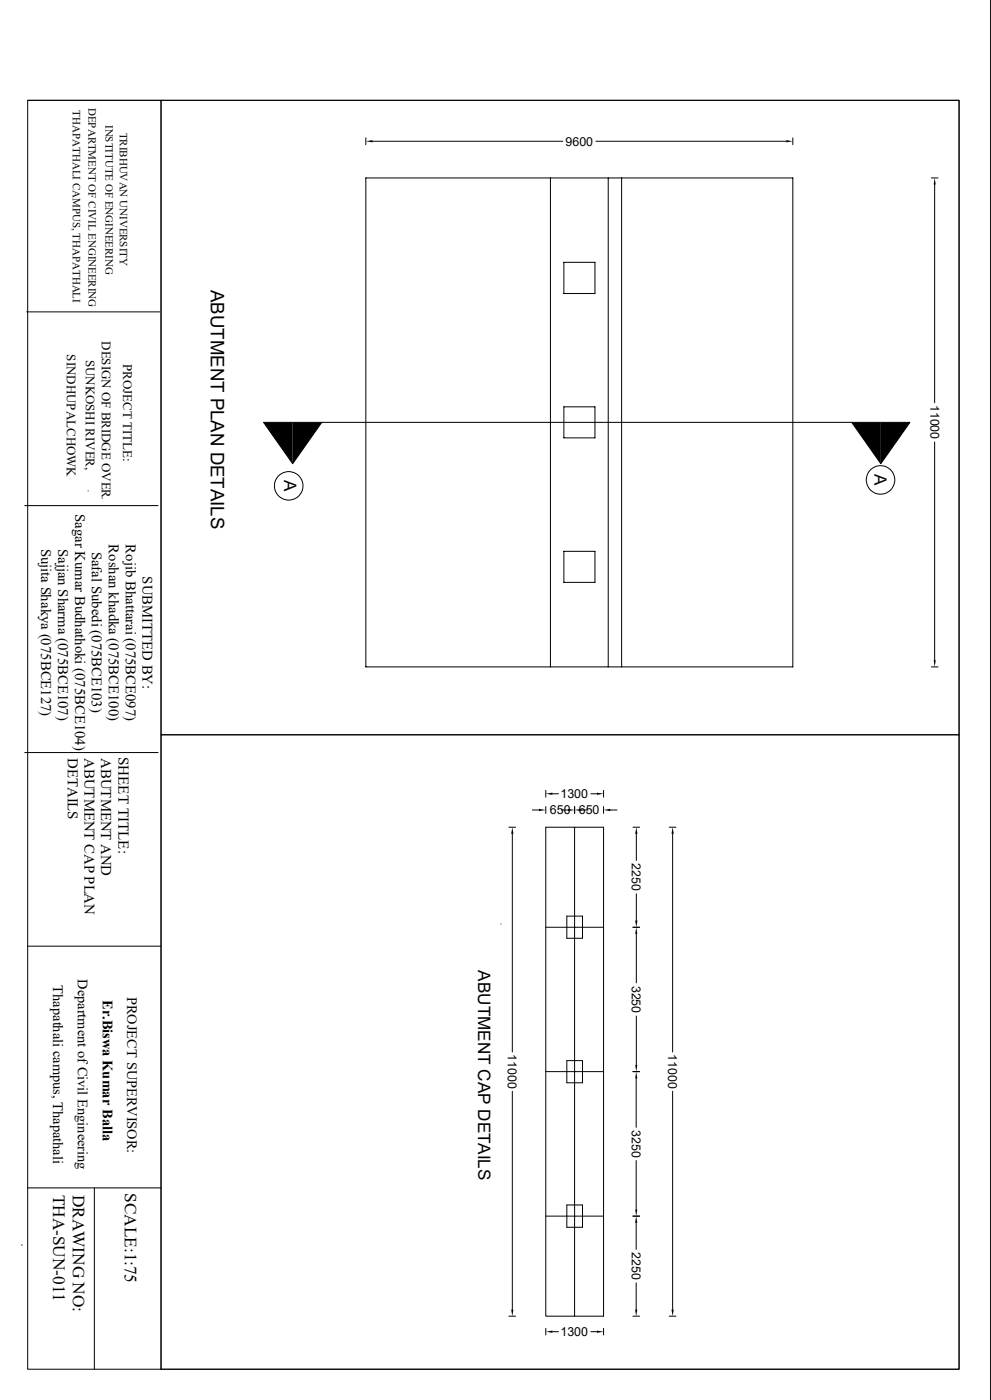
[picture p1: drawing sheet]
<svg xmlns="http://www.w3.org/2000/svg" width="297mm" height="420mm" viewBox="0 0 297 420" stroke-linecap="round" stroke-linejoin="round" font-family="sans-serif">
<g fill="none" stroke="#000" stroke-width=".3">
<path d="M296.9 0v419.9M8.3 30.1h279.1v380.7h-279.1zM8.3 30.1h40v380.7M48.3 30.1h239.1v190.3h-239.1zM109.6 53.4h128v146.7h-128zM109.6 41.4v2M111.6 42.4h57.1M165 53.4v146.7M178.6 42.4h57M182.3 53.4v146.7M186.3 53.4v146.7M237.6 41.4v2"/>
<path d="M279.1 53.4h2M280.1 55.4v65.4M169 78.7h9.3v9.4h-9.3zM8 93.6h40M96.4 126.7l-8.7 12.4-8.7-12.4h176.3M169 122h9.3v9.4h-9.3zM255.3 126.7h17.4l-8.7 12.4zM280.1 132.6v65.4M7.4 151.7h40M26.4 147.2h.1M26.4 147.2v.1M26.4 147.3h.1"/>
<path d="M30.6 149.4v.1M30.6 149.5h.1M169 165.4h9.3v9.3h-9.3zM279.1 200.1h2M7.4 225.8h40M48.3 220.4h239.1v190.4h-239.1zM163.6 237.1v2M165.6 238.1h1.8M177.1 238.1h1.8M180.9 237.1v2M152.5 248.2h2M153.5 250.1v65.5"/>
<path d="M159.6 243h1.9M163.6 248.2h17.3v146.6h-17.3zM163.6 242v2M168.2 243h2M172.2 242v2M172.2 248.2v146.6M174.2 243h2M180.9 242v2M182.9 243h2M189.7 248.2h2M190.7 250.1v8M200.6 248.2h2"/>
<path d="M201.6 250.1v65.5M150.2 277.2h.1M163.6 278.2h17.3M169.9 274.8h4.7v6.7h-4.7zM189.7 278.2h2M190.7 268.1v8M8.3 283.8h40M190.7 280.2v14.7M169.9 318.2h4.7v6.6h-4.7zM190.7 304.8v14.7M153.5 327.4v65.5M163.6 321.5h17.3"/>
<path d="M189.7 321.5h2M190.7 323.5v14.7M201.6 327.4v65.5M8.3 356.4h40M28.3 356.4v54.4M190.7 348.1v14.7M6.6 373.5h.1M163.6 364.8h17.3M169.9 361.5h4.7v6.7h-4.7zM189.7 364.8h2M190.7 366.8v8M152.5 394.8h2"/>
<path d="M163.6 398.5v2M165.6 399.5h1.8M177.1 399.5h1.8M180.9 398.5v2M189.7 394.8h2M190.7 384.9v8M200.6 394.8h2"/>
<circle cx="86.5" cy="145.8" r="4.3"/>
<circle cx="263.9" cy="144" r="4.3"/>
</g>
<g fill="#000">
<path d="M109.6 42.4l2-.4v.7zM235.6 42l2 .4-2 .3zM280.1 53.4l.4 2h-.7zM79 126.7h8.7v12.4zM87.7 126.7h8.7l-8.7 12.4zM255.3 126.7h8.7v12.4zM264 126.7h8.7l-8.7 12.4zM279.8 198h.7l-.4 2.1zM163.6 238.1l2-.3v.7zM178.9 237.8l2 .3-2 .4zM153.5 248.2l.4 1.9h-.7zM161.5 242.7l2.1 .3-2.1 .3z"/>
<path d="M170.2 242.7l2 .3-2 .3zM172.2 243l2-.3v.6zM180.9 243l2-.3v.6zM190.7 248.2l.4 1.9h-.7zM201.6 248.2l.3 1.9h-.6zM190.4 276.1h.7l-.4 2.1zM190.7 278.2l.3 2h-.6zM190.4 319.5h.6l-.3 2zM190.7 321.5l.3 2h-.6zM190.4 362.8h.6l-.3 2zM190.7 364.8l.3 2h-.7zM153.2 392.9h.7l-.4 1.9z"/>
<path d="M163.6 399.5l2-.3v.6zM178.9 399.2l2 .3-2 .3zM190.3 392.9h.7l-.3 1.9zM201.3 392.9h.6l-.3 1.9z"/>
</g>
<text font-size="5.6" x="63.2" y="87" transform="rotate(90 63.2 87)">ABUTMENT PLAN DETAILS</text>
<g font-size="5.2">
<text x="16" y="358.4" transform="rotate(90 16 358.4)">THA-SUN-011</text>
<text x="21.8" y="358.4" transform="rotate(90 21.8 358.4)">DRAWING NO:</text>
<text x="37.4" y="357.9" transform="rotate(90 37.4 357.9)">SCALE:1:75</text>
</g>
<g font-size="5.1">
<text x="85.2" y="143.9" transform="rotate(90 85.2 143.9)">A</text>
<text x="262.1" y="142.3" transform="rotate(90 262.1 142.3)">A</text>
<text x="143.3" y="291.1" transform="rotate(90 143.3 291.1)">ABUTMENT CAP DETAILS</text>
</g>
<text font-size="4.5" x="35.6" y="227" transform="rotate(90 35.6 227)">SHEET TITLE:</text>
<g font-size="4.4">
<text x="22.5" y="154.2" transform="rotate(90 22.5 154.2)">Sagar Kumar Budhathoki (075BCE104)</text>
<text x="12.4" y="164.5" transform="rotate(90 12.4 164.5)">Sujita Shakya (075BCE127)</text>
<text x="17.4" y="164.7" transform="rotate(90 17.4 164.7)">Sajjan Sharma (075BCE107)</text>
<text x="27.6" y="165.5" transform="rotate(90 27.6 165.5)">Safal Subedi (075BCE103)</text>
<text x="32.6" y="163.3" transform="rotate(90 32.6 163.3)">Roshan khadka (075BCE100)</text>
<text x="37.7" y="163.3" transform="rotate(90 37.7 163.3)">Rojib Bhattarai (075BCE097)</text>
<text x="42.7" y="172.9" transform="rotate(90 42.7 172.9)">SUBMITTED BY:</text>
<text x="20.3" y="227.4" transform="rotate(90 20.3 227.4)">DETAILS</text>
<text x="25.3" y="227.5" transform="rotate(90 25.3 227.5)">ABUTMENT CAP PLAN</text>
<text x="30.3" y="227.5" transform="rotate(90 30.3 227.5)">ABUTMENT AND</text>
</g>
<g font-size="4.3">
<text x="23.4" y="293.8" transform="rotate(90 23.4 293.8)">Department of Civil Engineering</text>
<text x="15.9" y="295.6" transform="rotate(90 15.9 295.6)">Thapathali campus, Thapathali</text>
<text x="30.8" y="300" transform="rotate(90 30.8 300)">Er.Biswa Kumar Balla</text>
<text x="38.1" y="299" transform="rotate(90 38.1 299)">PROJECT SUPERVISOR:</text>
</g>
<g font-size="3.9">
<text x="20" y="106.3" transform="rotate(90 20 106.3)">SINDHUPALCHOWK</text>
<text x="25.7" y="107.9" transform="rotate(90 25.7 107.9)">SUNKOSHI RIVER,</text>
<text x="30.6" y="102.3" transform="rotate(90 30.6 102.3)">DESIGN OF BRIDGE OVER</text>
<text x="36.9" y="109.2" transform="rotate(90 36.9 109.2)">PROJECT TITLE:</text>
</g>
<g font-size="3.7">
<text x="169.5" y="43.7">9600</text>
<text x="278.9" y="121.4" transform="rotate(90 278.9 121.4)">11000</text>
<text x="168" y="239.4">1300</text>
<text x="164.8" y="244.3">650</text>
<text x="173.5" y="244.3">650</text>
<text x="189.4" y="259" transform="rotate(90 189.4 259)">2250</text>
<text x="189.4" y="295.7" transform="rotate(90 189.4 295.7)">3250</text>
<text x="152.2" y="316.2" transform="rotate(90 152.2 316.2)">11000</text>
<text x="200.3" y="316.2" transform="rotate(90 200.3 316.2)">11000</text>
<text x="189.4" y="339" transform="rotate(90 189.4 339)">3250</text>
<text x="189.4" y="375.7" transform="rotate(90 189.4 375.7)">2250</text>
<text x="168" y="400.8">1300</text>
</g>
<g font-size="3.3">
<text x="21.8" y="33.1" transform="rotate(90 21.8 33.1)">THAPATHALI CAMPUS, THAPATHALI</text>
<text x="26.5" y="32.3" transform="rotate(90 26.5 32.3)">DEPARTMENT OF CIVIL ENGINEERING</text>
<text x="31.6" y="37.5" transform="rotate(90 31.6 37.5)">INSTITUTE OF ENGINEERING</text>
<text x="35.9" y="39.8" transform="rotate(90 35.9 39.8)">TRIBHUVAN UNIVERSITY</text>
</g>
</svg>
